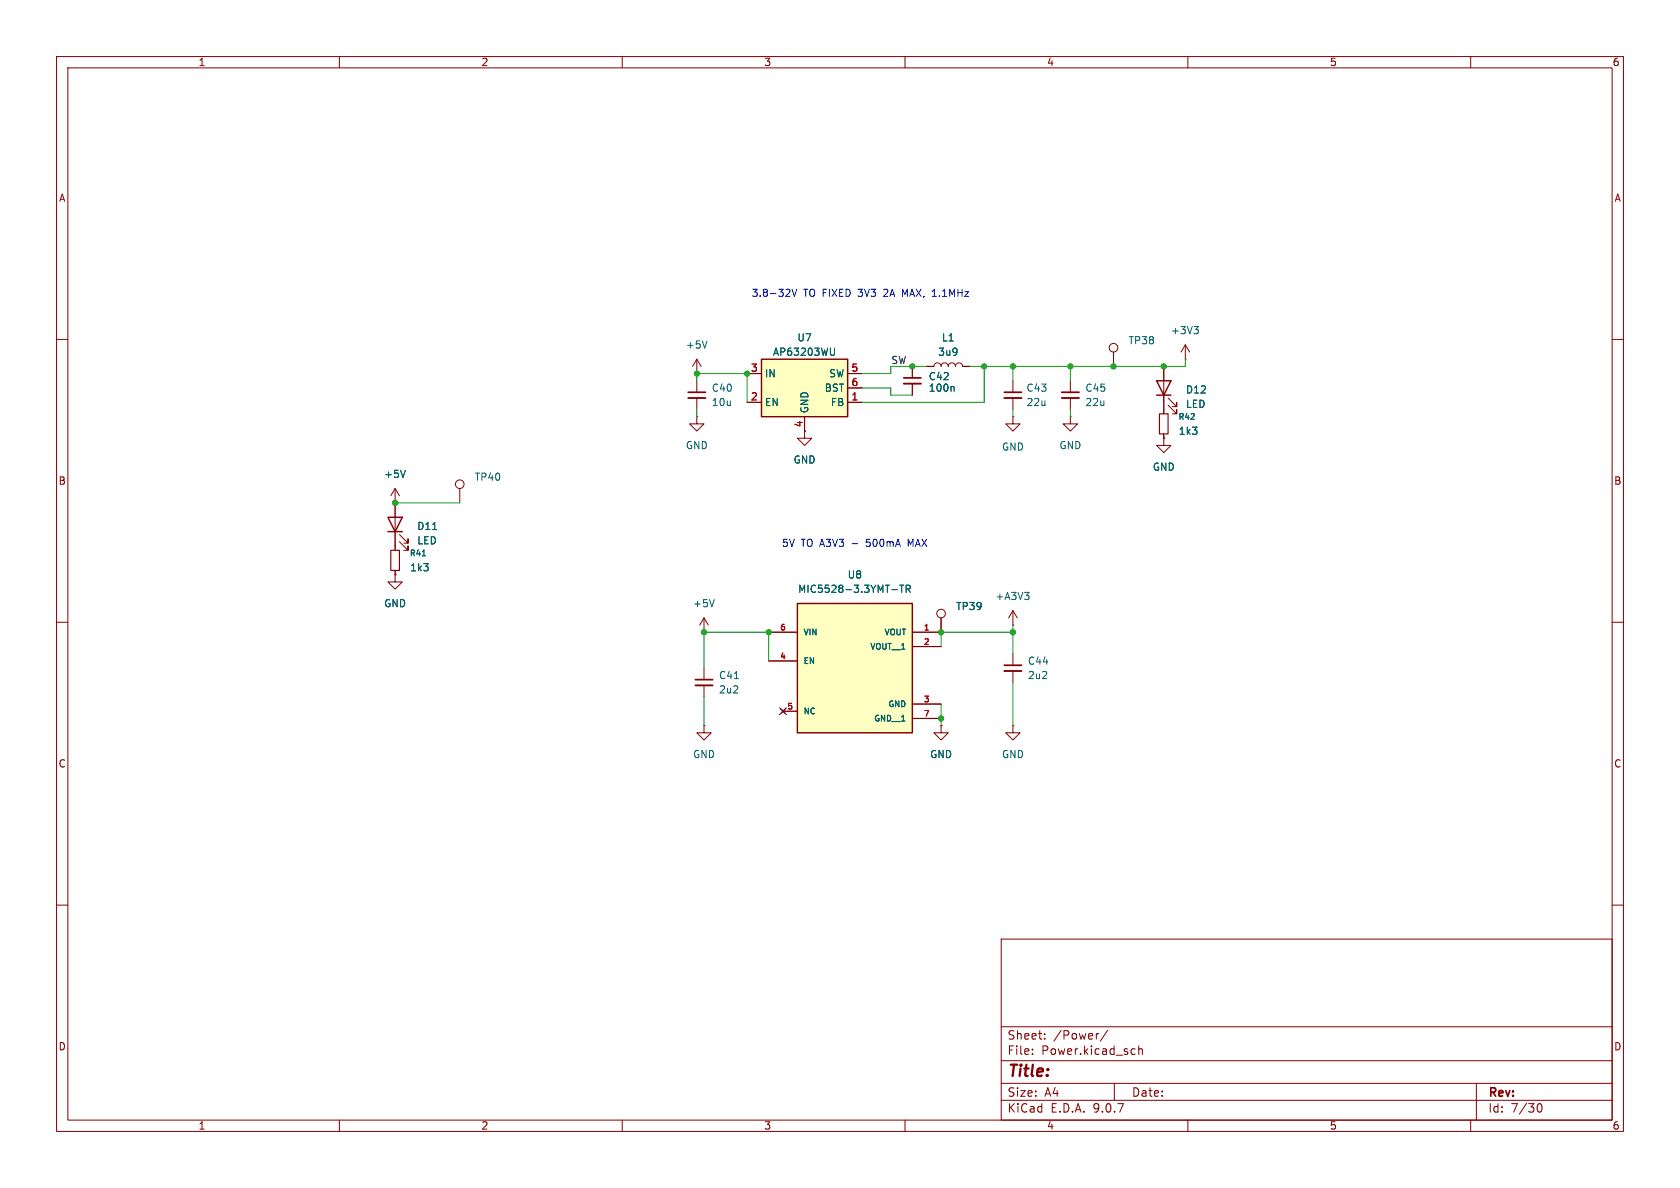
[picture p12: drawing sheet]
<svg xmlns="http://www.w3.org/2000/svg" width="297mm" height="210mm" viewBox="0 0 297 210" stroke-linecap="round" stroke-linejoin="round" font-family="sans-serif">
<g fill="none" stroke="#840000" stroke-width=".18">
<path d="M10 10h277v190h-277zM12 12h273v186h-273zM60 10v2M110 10v2M160 10v2M210 10v2M260 10v2M10 60h2M123.2 66h.1M123.2 63.5v2.5M123.2 67.3v2M123.2 70.4v2"/>
<path d="M123.2 63.5l-.8 1.3M123.2 63.5l.8 1.3M196.8 62.2v2.6M205.7 72.4v.8M205.7 76.7v.8M285 60h2M69.8 88.9h.1M69.8 86.4v10.9M69.8 86.4l-.7 1.2M69.8 86.4l.8 1.2M70.6 95.8l1.5 1.5v-.8v.8h-.7M70.6 94.5l1.5 1.5v-.7v.7h-.7"/>
<path d="M81.3 86.4v2.5M10 110h2M69.8 100.8v.8M285 110h2M10 160h2M177 166h108v32h-108zM285 160h2M60 198v2M110 198v2M160 198v2M177 194.5h108M177 191.5h108"/>
<path d="M177 187.5h108M177 181.5h108M182.5 186.3v.1M182.5 185.5v.1M184.7 183.6v.1M184.7 182.8v.1M194.2 182.7l-.2 .1M195.8 182.1l-1.3 2M197 191.5v3M200.2 185.4l.5 .1M200.7 186.3l-.5 .1M201.3 185.5l.2-.1 .4 .1 .1 .9"/>
<path d="M201.3 184.9v1.5M210 198v2M260 198v2M261 191.5v6.5M271.7 195.7l.2-.5 .2-.1a.81 .81 0 0 1 .6 .6 .81 .81 0 0 1-.3 .8h-.4l-.3-.5"/>
<circle cx="196.8" cy="61.5" r=".76"/>
<circle cx="81.3" cy="85.6" r=".76"/>
</g>
<path d="M205 73.2h1.5v3.5h-1.5zM69.1 97.3h1.5v3.5h-1.5z" fill="none" stroke="#840000" stroke-width=".2"/>
<path d="M125 60.3l-.4 1.2M71.7 83.1l-.5 1.3M74.7 98.3h.5M76.5 93.6h.7" fill="none" stroke="#006464" stroke-width=".18"/>
<path d="M121.7 69.3h3" fill="none" stroke="#840000" stroke-width=".3"/>
<path d="M121.7 70.4h3" fill="none" stroke="#840000" stroke-width=".33"/>
<path d="M68.6 91.4h2.5l-1.3 2.6zM68.6 94h2.5" fill="none" stroke="#840000" stroke-width=".25"/>
<path d="M134.6 63.5h15.3v10.2h-15.3z" fill="#ffffc2"/>
<path d="M134.6 63.5h15.3v10.2h-15.3z" fill="none" stroke="#840000" stroke-width=".25"/>
<g fill="none" stroke="#840000" stroke-width=".18">
<path d="M132.1 66h2.5M132.1 71.1h2.5M142.2 73.7v3.8h1.3l-1.3 1.2-1.2-1.2h1.2M149.9 66h2.5M149.9 71.1h2.5M149.9 68.6h2.5M205.7 77.5v1.2h1.3l-1.3 1.3-1.2-1.3h1.2M205.7 77.5h.1M69.8 101.6v1.3h1.3l-1.3 1.2-1.2-1.2h1.2M69.8 101.6h.1M179.1 110.5h.1M179.1 108l-.8 1.2"/>
<path d="M179.1 108l.7 1.2M179.1 108v2.5M124.5 128.3v1.2h1.2l-1.2 1.3-1.3-1.3h1.3M124.5 128.3h.1"/>
</g>
<path d="M147.5 61.5v1.1l-.1 .1-.4 .1M181.1 104.7h.8l-.4 .5M181.8 105.3l.1 .1-.1 .5" fill="none" stroke="#006464" stroke-width=".18"/>
<path d="M141 106.7h20.3v22.8h-20.3z" fill="#ffffc2"/>
<path d="M204.5 67.3h2.5l-1.3 2.6zM204.5 69.9h2.5M141 106.7h20.3v22.8h-20.3z" fill="none" stroke="#840000" stroke-width=".25"/>
<g fill="none" stroke="#840000" stroke-width=".18">
<path d="M123.2 73.7v1.2h1.3l-1.3 1.3-1.3-1.3h1.3M123.2 73.7h.1M132.1 66h2.5M132.1 71.1h2.5M142.2 73.7v2.5M149.9 66h2.5M149.9 71.1h2.5M149.9 68.6h2.5M161.3 64.8v2M161.3 67.8v2.1M163.8 64.8h1.3a.64 .64 0 0 1 .6-.7 .64 .64 0 0 1 .7 .7 .64 .64 0 0 1 .6-.7 .64 .64 0 0 1 .6 .7 .64 .64 0 0 1 .7-.7 .64 .64 0 0 1 .6 .7 .64 .64 0 0 1 .6-.7 .64 .64 0 0 1 .7 .7h1.2M179.1 73.7v1.2h1.2l-1.2 1.3-1.3-1.3h1.3"/>
<path d="M179.1 73.7h.1M179.1 67.3v2M179.1 70.4v2M189.2 73.7v1.2h1.3l-1.3 1.3-1.2-1.3h1.2M189.2 73.7h.1M189.2 67.3v2M189.2 70.4v2M205.7 77.5h.1M205.7 64.8v8.4M205.7 76.7v.8M206.5 71.6l1.5 1.6v-.8v.8h-.7M206.5 70.4l1.5 1.5v-.8v.8h-.7"/>
<path d="M209.5 63.5h.1M209.5 61l-.7 1.2M209.5 61l.8 1.2M209.5 61v2.5M69.8 88.9h.1M69.8 88.9v2.5M69.8 94v3.3M69.8 101.6h.1M69.8 100.8v.8M124.5 111.8h.1M124.5 109.2l-.8 1.3M124.5 109.2l.7 1.3"/>
<path d="M124.5 109.2v2.6M124.5 118.1v2M135.9 111.8h5.1M135.9 116.8h5.1M161.3 114.3h5.1M166.4 109.2v2.6h-5.1M179.1 115.6v2M179.1 118.6v2.1M124.5 121.2v2M138 125.3l.8 .8M138.4 125.7h2.6M138.8 125.3l-.8 .8"/>
<path d="M161.3 124.5h5.1M161.3 127h5.1M166.4 128.3v1.2h1.2l-1.2 1.3-1.3-1.3h1.3M166.4 128.3h.1M179.1 128.3v1.2h1.2l-1.2 1.3-1.3-1.3h1.3M179.1 128.3h.1"/>
<circle cx="166.4" cy="108.5" r=".76"/>
</g>
<g fill="none" stroke="#006464" stroke-width=".18">
<path d="M211.1 57.7h.7l-.4 .5M211.6 58.2l.2 .3v.3l-.2 .2M147.5 61.5v1.1l-.1 .1-.4 .1M168.5 68.3l.2 .2v.7M71.7 83.1l-.5 1.3M74.7 98.3h.5M76.5 93.6h.7M126.3 106l-.4 1.3M129.8 120h.8M157.7 104.2h.9M159.1 103.4h.7M159.4 103.4v1.3"/>
<path d="M160.2 104.1h.6l.1-.2v-.3l-.7-.2v1.3M160.5 104.1l.4 .6"/>
</g>
<path d="M159.8 66.8h3M177.5 69.3h3.1M187.7 69.3h3.1M177.5 117.6h3.1M122.9 120.1h3.1" fill="none" stroke="#840000" stroke-width=".3"/>
<path d="M159.8 67.8h3M177.5 70.4h3.1M187.7 70.4h3.1M177.5 118.6h3.1M122.9 121.2h3.1" fill="none" stroke="#840000" stroke-width=".33"/>
<g fill="none" stroke="#009600" stroke-width=".18">
<path d="M123.2 67.3v-1.3h8.9v5.1M123.2 72.4v1.3M152.4 68.6h5.1v1.3h3.8M163.8 64.8h-6.3v1.2h-5.1M174 64.8v6.3h-21.6M179.1 64.8v2.5M179.1 72.4v1.3M189.2 64.8v2.5M189.2 72.4v1.3M209.5 63.5v1.3h-38.1M69.8 88.9h11.5M135.9 116.8v-5h-11.4v6.3"/>
<path d="M179.1 111.8h-12.7v2.5M179.1 110.5v5.1M124.5 123.2v5.1M166.4 124.5v3.8M179.1 120.7v7.6"/>
</g>
<path d="M137.8 125.1l1.2 1.2M139 125.1l-1.2 1.2" fill="none" stroke="#000084" stroke-width=".18"/>
<path d="M139.5 51.2l.2 .2-.1 .3-.7 .7h.8M140 51.1l.4 1.3 .5-1.3M160 52l-.4-.9v1.3M161 96.2l-.4-.9v1.3" fill="none" stroke="#0000c2" stroke-width=".18"/>
<g fill="#009600" stroke="#009600" stroke-width=".18">
<circle cx="132.1" cy="66" r=".46"/>
<circle cx="123.2" cy="66" r=".46"/>
<circle cx="161.3" cy="64.8" r=".46"/>
<circle cx="135.9" cy="111.8" r=".46"/>
<circle cx="124.5" cy="111.8" r=".46"/>
<circle cx="69.8" cy="88.9" r=".46"/>
<circle cx="179.1" cy="111.8" r=".46"/>
<circle cx="166.4" cy="111.8" r=".46"/>
<circle cx="174" cy="64.8" r=".46"/>
<circle cx="179.1" cy="64.8" r=".46"/>
<circle cx="205.7" cy="64.8" r=".46"/>
<circle cx="166.4" cy="127" r=".46"/>
<circle cx="189.2" cy="64.8" r=".46"/>
<circle cx="196.8" cy="64.8" r=".46"/>
</g>
<text font-size="2.8" fill="#840000" x="178" y="190.9">Title:</text>
<g font-size="2.1" fill="#840000">
<text x="178" y="184">Sheet:</text>
<text x="186.2" y="184">/Power/</text>
<text x="178" y="186.7">File:</text>
<text x="184.1" y="186.7">Power.kicad_sch</text>
<text x="178" y="196.9">KiCad</text>
<text x="178" y="194.1">Size:</text>
<text x="184.7" y="194.1">A4</text>
<text x="185.7" y="196.9">E.D.A.</text>
<text x="193.3" y="196.9">9.0.7</text>
<text x="200" y="194.1">Date:</text>
<text x="263" y="194.3">Rev:</text>
<text x="263" y="196.9">Id:</text>
<text x="267.1" y="196.9">7/30</text>
</g>
<g font-size="1.8" fill="#840000">
<text x="35" y="11.9">1</text>
<text x="85" y="11.9">2</text>
<text x="135" y="11.9">3</text>
<text x="185" y="11.9">4</text>
<text x="235" y="11.9">5</text>
<text x="285" y="11.9">6</text>
<text x="10.3" y="35.9">A</text>
<text x="285.3" y="35.9">A</text>
<text x="142" y="75.6" transform="rotate(-90 142 75.6)">4</text>
<text x="10.3" y="85.9">B</text>
<text x="285.3" y="85.9">B</text>
<text x="10.3" y="135.9">C</text>
<text x="285.3" y="135.9">C</text>
<text x="10.3" y="185.9">D</text>
<text x="285.3" y="185.9">D</text>
<text x="35" y="199.9">1</text>
<text x="85" y="199.9">2</text>
<text x="135" y="199.9">3</text>
<text x="185" y="199.9">4</text>
<text x="235" y="199.9">5</text>
<text x="285" y="199.9">6</text>
</g>
<g font-size="1.8" fill="#0000c2">
<text x="132.8" y="52.7">3.8-32V</text>
<text x="142.1" y="52.7">TO FIXED</text>
<text x="152" y="52.7">3V3</text>
<text x="156.7" y="52.7">2A</text>
<text x="160.2" y="52.7">MAX, 1.1MHz</text>
<text x="138.1" y="96.9">5V</text>
<text x="141.6" y="96.9">TO A3V3</text>
<text x="150.9" y="96.9">-</text>
<text x="153.6" y="96.9">500mA</text>
<text x="161.2" y="96.9">MAX</text>
</g>
<g font-size="1.8" fill="#006464">
<text x="206.9" y="59.3">+3V3</text>
<text x="121.2" y="61.8">+5V</text>
<text x="136.5" y="63.1">AP63203WU</text>
<text x="140.9" y="60.6">U7</text>
<text x="165.8" y="63.1">3u9</text>
<text x="166.4" y="60.6">L1</text>
<text x="199.4" y="61.1">TP38</text>
<text x="125.7" y="69.4">C40</text>
<text x="125.7" y="72">10u</text>
<text x="135.1" y="66.9">IN</text>
<text x="135.1" y="72">EN</text>
<text x="145.7" y="69.4">BST</text>
<text x="146.5" y="66.9">SW</text>
<text x="146.8" y="72">FB</text>
<text x="164.1" y="69.4">100n</text>
<text x="164.1" y="67.4">C42</text>
<text x="181.4" y="69.4">C43</text>
<text x="181.4" y="72">22u</text>
<text x="191.8" y="69.4">C45</text>
<text x="191.8" y="72">22u</text>
<text x="209.6" y="69.8">D12</text>
<text x="143.1" y="73.2" transform="rotate(-90 143.1 73.2)">GND</text>
<text x="208.3" y="77.1">1k3</text>
<text x="209.6" y="72.3">LED</text>
<text x="121.2" y="79.6">GND</text>
<text x="140.2" y="82.1">GND</text>
<text x="177" y="79.9">GND</text>
<text x="187.2" y="79.6">GND</text>
<text x="203.7" y="83.4">GND</text>
<text x="67.8" y="84.7">+5V</text>
<text x="83.8" y="85.2">TP40</text>
<text x="73.7" y="93.9">D11</text>
<text x="72.4" y="101.2">1k3</text>
<text x="73.7" y="96.4">LED</text>
<text x="67.8" y="107.5">GND</text>
<text x="122.4" y="107.5">+5V</text>
<text x="141" y="105">MIC5528-3.3YMT-TR</text>
<text x="149.8" y="102.5">U8</text>
<text x="175.9" y="106.3">+A3V3</text>
<text x="168.9" y="108.1">TP39</text>
<text x="181.6" y="117.7">C44</text>
<text x="127" y="120.2">C41</text>
<text x="127" y="122.8">2u2</text>
<text x="181.6" y="120.2">2u2</text>
<text x="122.4" y="134.2">GND</text>
<text x="164.3" y="134.2">GND</text>
<text x="177" y="134.2">GND</text>
</g>
<g font-size="1.8" fill="#a90000">
<text x="132.6" y="65.8">3</text>
<text x="150.4" y="65.8">5</text>
<text x="132.6" y="70.9">2</text>
<text x="150.4" y="68.3">6</text>
<text x="150.4" y="70.9">1</text>
</g>
<text font-size="1.8" fill="#0f0f0f" x="157.5" y="64.4">SW</text>
<g font-size="1.4" fill="#006464">
<text x="208.2" y="74.4">R42</text>
<text x="72.4" y="98.5">R41</text>
<text x="142" y="112.5">VIN</text>
<text x="156.2" y="112.5">VOUT</text>
<text x="142" y="117.6">EN</text>
<text x="153.7" y="115">VOUT__1</text>
<text x="156.9" y="125.2">GND</text>
<text x="142" y="126.5">NC</text>
<text x="154.4" y="127.7">GND__1</text>
</g>
<g font-size="1.4" fill="#a90000">
<text x="137.8" y="111.5">6</text>
<text x="163.2" y="111.5">1</text>
<text x="137.8" y="116.6">4</text>
<text x="163.2" y="114">2</text>
<text x="139.1" y="125.5">5</text>
<text x="163.2" y="124.2">3</text>
<text x="163.2" y="126.7">7</text>
</g>
</svg>
